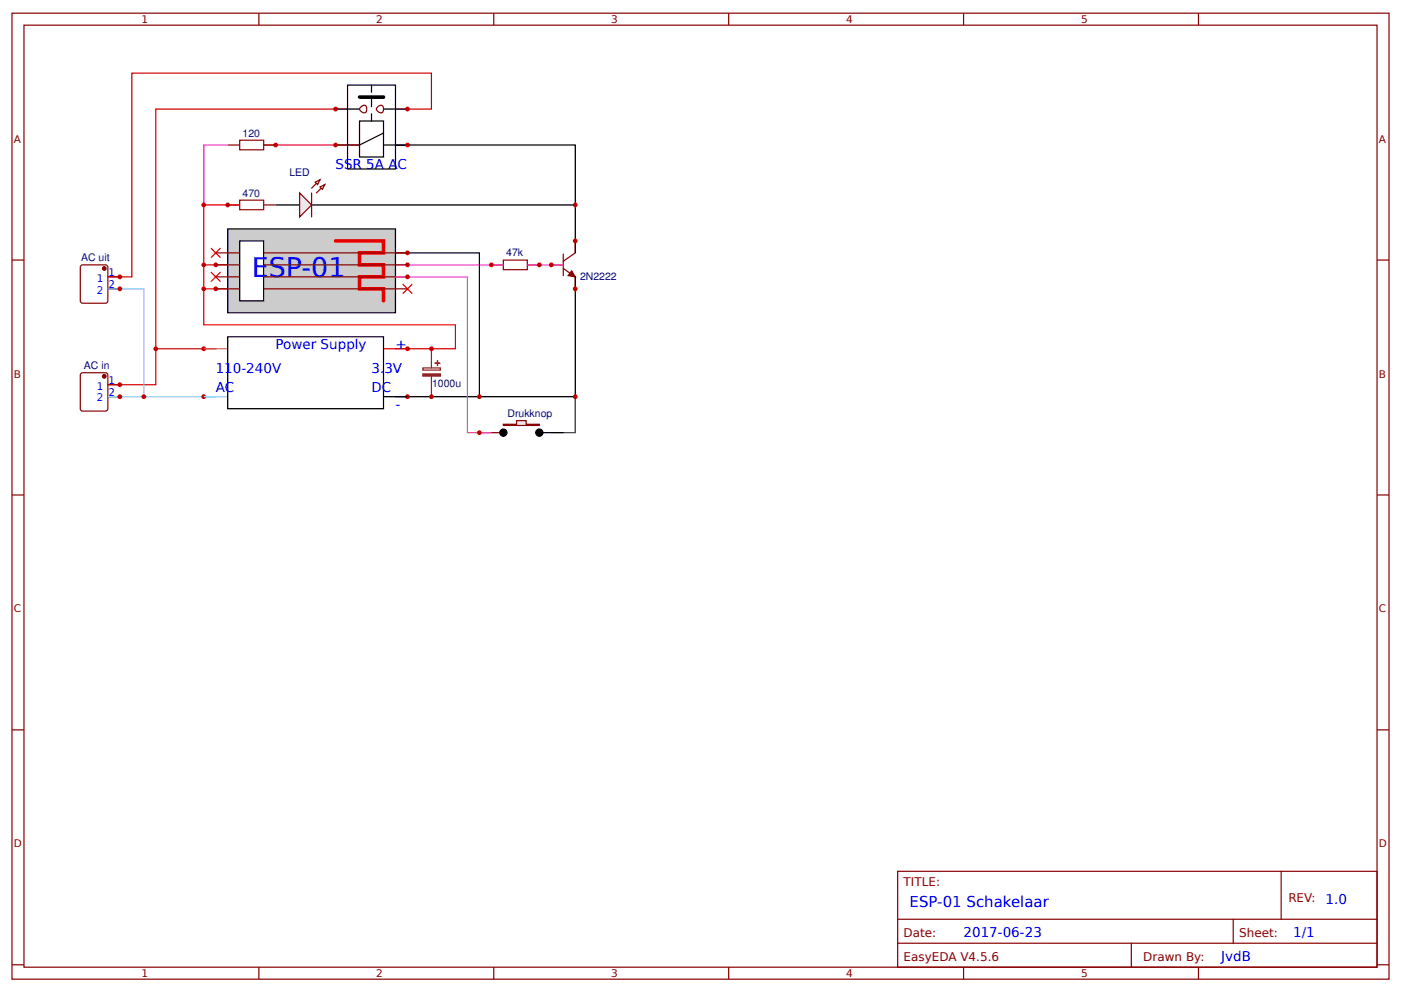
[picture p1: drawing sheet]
<svg xmlns="http://www.w3.org/2000/svg" width="312mm" height="221mm" viewBox="0 0 312 221" stroke-linecap="round" stroke-linejoin="round" font-family="sans-serif">
<g fill="none" stroke="#800" stroke-width=".27">
<path d="M2.7 2.9h306.4v215h-306.4zM5.3 5.6h301.1v209.6h-301.1zM57.6 2.9v2.7M109.9 2.9v2.7M162.2 2.9v2.7M214.4 2.9v2.7M266.7 2.9v2.7M2.7 57.9h2.6M18.1 59l5.4-.1 .4 .3 .1 7.7-.3 .5-5.3 .1-.5-.3v-7.7zM109.3 58.9h2.7M117.3 58.9h2.7M122.7 58.9h2.6"/>
<path d="M125.3 59.7l2.7 1.9v2.7M125.3 56.5v4.8M128 53.6v2.7l-2.7 1.8M306.4 57.9h2.7M24 61.6h2.7M24 64.3h2.7M17.9 83.2l.5-.3h5.1l.4 .3 .1 7.7-.3 .5-5.3 .1-.5-.3zM24 85.6h2.7M24 88.3h2.7M2.7 110.1h2.6M306.4 110.1h2.7M2.7 162.4h2.6"/>
<path d="M306.4 162.4h2.7M199.8 193.9h106.6v21.3h-106.6zM285.1 193.9v10.7M2.7 214.7h2.6M57.6 215.2v2.7M109.9 215.2v2.7M162.2 215.2v2.7M199.8 204.6h106.6M199.8 209.9h106.6M214.4 215.2v2.7M251.8 209.9v5.3M266.7 215.2v2.7"/>
<path d="M274.4 204.6v5.3M306.4 214.7h2.7"/>
</g>
<g fill="#800" stroke="#800" stroke-width=".27">
<path d="M127.2 60.3l.8 1.3-1.6-.3z"/>
<circle cx="23.2" cy="83.7" r=".4"/>
<circle cx="23.2" cy="59.7" r=".4"/>
</g>
<path d="M24 64.3h8v24M24 88.3h24" fill="none" stroke="#6cf" stroke-width=".27"/>
<path d="M48 77.6h-13.3v8h-10.7" fill="none" stroke="#c00" stroke-width=".27"/>
<path d="M61.3 45.6h5.4M69.3 45.6h5.4M128 61.6v26.7h-40" fill="none" stroke="#000" stroke-width=".27"/>
<path d="M112 57.9h5.3v2.1h-5.3z" fill="none" stroke="#a00000" stroke-width=".27"/>
<path d="M66.7 42.9l2.6 2.7-2.6 2.7z" fill="#efefef" stroke="#800" stroke-width=".27"/>
<path d="M71.2 40l-1.9 1.9M72.3 41.1l-1.9 1.8" fill="none" stroke="#800" stroke-width=".27"/>
<g fill="#efefef" stroke="#800" stroke-width=".27">
<path d="M71.2 41.6l1.1-.5-.6 1z"/>
<path d="M70.1 40.5l1.1-.5-.5 1.1z"/>
</g>
<path d="M50.7 45.6h2.6M58.7 45.6h2.6M69.3 42.9v5.4" fill="none" stroke="#800" stroke-width=".27"/>
<path d="M74.7 45.6h53.3v10.7" fill="none" stroke="#000" stroke-width=".27"/>
<path d="M53.3 44.5h5.4v2.2h-5.4z" fill="none" stroke="#a00000" stroke-width=".27"/>
<path d="M58.7 32.3h21.3M53.3 45.6h-8v13.3" fill="none" stroke="#f00" stroke-width=".27"/>
<path d="M128 88.3v8h-5.3" fill="none" stroke="#080" stroke-width=".27"/>
<circle cx="128" cy="88.3" r=".53" fill="#c00"/>
<path d="M88 58.9h24" fill="none" stroke="#f0f" stroke-width=".27"/>
<circle cx="32" cy="88.3" r=".53" fill="#c00"/>
<path d="M88 32.3h40v13.3" fill="none" stroke="#000" stroke-width=".27"/>
<circle cx="128" cy="45.6" r=".53" fill="#c00"/>
<path d="M50.7 58.9h-5.4v13.4h56v5.3h-13.3M45.3 64.3h5.4" fill="none" stroke="#f00" stroke-width=".27"/>
<circle cx="45.3" cy="64.3" r=".53" fill="#c00"/>
<g fill="#000" stroke="#f00" stroke-width=".27">
<path d="M46.9 55.2l2.2 2.1zM46.9 57.3l2.2-2.1z"/>
<path d="M46.9 60.5l2.2 2.2zM46.9 62.7l2.2-2.2z"/>
</g>
<circle cx="45.3" cy="58.9" r=".53" fill="#c00"/>
<path d="M88 56.3h18.7v32" fill="none" stroke="#000" stroke-width=".27"/>
<path d="M77.3 24.3h-42.6v53.3" fill="none" stroke="#c00" stroke-width=".27"/>
<circle cx="34.7" cy="77.6" r=".53" fill="#c00"/>
<path d="M88 24.3h8v-8h-66.7v45.3h-5.3" fill="none" stroke="#c00" stroke-width=".27"/>
<circle cx="106.7" cy="88.3" r=".53" fill="#c00"/>
<path d="M96 77.6v4.3M94.1 81.9h3.9v.5h-3.9zM96 83.7v4.6" fill="none" stroke="#8d2323" stroke-width=".27"/>
<g fill="#8d2323" stroke="#8d2323" stroke-width=".27">
<path d="M94.1 83.2h3.9v.5h-3.9z"/>
<path d="M96.8 80.8h1.1z"/>
<path d="M97.3 80.3l.1 1z"/>
</g>
<g fill="#c00">
<circle cx="96" cy="77.6" r=".53"/>
<circle cx="96" cy="88.3" r=".53"/>
<circle cx="128" cy="53.6" r=".53"/>
<circle cx="128" cy="64.3" r=".53"/>
</g>
<path d="M112 94.4h2.9v-.8h2.2v.8h2.9v.3h-8z" fill="#efefef" stroke="#800" stroke-width=".27"/>
<path d="M120 96.3h5.3" fill="none" stroke="#000" stroke-width=".27"/>
<path d="M106.7 96.3h5.3" fill="none" stroke="#800" stroke-width=".27"/>
<g fill="#000" stroke="#000" stroke-width=".27">
<circle cx="112" cy="96.3" r=".8"/>
<circle cx="120" cy="96.3" r=".8"/>
</g>
<path d="M50.7 50.9h37.3v18.7h-37.3z" fill="#ccc" stroke="#000" stroke-width=".27"/>
<path d="M53.3 53.6h5.4v13.3h-5.4z" fill="#fff" stroke="#000" stroke-width=".27"/>
<path d="M74.7 53.6h10.6v2.7h-5.3v2.6h5.3v2.7h-5.3v2.7h5.3v2.6" fill="none" stroke="#f00" stroke-width=".8"/>
<path d="M48 56.3h5.3M48 58.9h5.3M58.7 56.3h32M58.7 58.9h32M48 61.6h5.3M48 64.3h5.3M58.7 61.6h32M58.7 64.3h32" fill="none" stroke="#800" stroke-width=".27"/>
<path d="M88 61.6h16v34.7h5.3" fill="none" stroke="#f0f" stroke-width=".27"/>
<g fill="#c00">
<circle cx="106.7" cy="96.3" r=".53"/>
<circle cx="90.7" cy="61.6" r=".53"/>
</g>
<path d="M117.3 58.9h8" fill="none" stroke="#f0f" stroke-width=".27"/>
<g fill="#c00">
<circle cx="120" cy="58.9" r=".53"/>
<circle cx="122.7" cy="58.9" r=".53"/>
<circle cx="109.3" cy="58.9" r=".53"/>
<circle cx="90.7" cy="58.9" r=".53"/>
<circle cx="90.7" cy="56.3" r=".53"/>
</g>
<path d="M89.6 63.2l2.1 2.1zM91.7 63.2l-2.1 2.1z" fill="#000" stroke="#f00" stroke-width=".27"/>
<g fill="#c00">
<circle cx="48" cy="58.9" r=".53"/>
<circle cx="48" cy="64.3" r=".53"/>
<circle cx="50.7" cy="45.6" r=".53"/>
</g>
<path d="M77.3 18.9h10.7v18.7h-10.7zM74.7 24.3h5.3M80 26.9h5.3v8h-5.3zM85.3 29.6l-5.3 2.7h-5.3M85.3 32.3h5.4M85.3 24.3h5.4" fill="none" stroke="#000" stroke-width=".27"/>
<path d="M80.3 23.8a.71 .71 0 0 1 1.2-.1v1.1a.85 .85 0 0 1-1 .1 .85 .85 0 0 1-.4-.9zM84.1 23.8a.71 .71 0 0 1 1.2-.1v1.1a.85 .85 0 0 1-1 .1 .85 .85 0 0 1-.5-.9z" fill="none" stroke="#800" stroke-width=".27"/>
<path d="M80 21.6h5.3" fill="none" stroke="#000" stroke-width=".8"/>
<path d="M82.7 26.9v-8" fill="none" stroke="#000" stroke-width=".27" stroke-dasharray="1.6 1.6"/>
<g fill="#c00">
<circle cx="90.7" cy="24.3" r=".53"/>
<circle cx="74.7" cy="24.3" r=".53"/>
<circle cx="74.7" cy="32.3" r=".53"/>
<circle cx="90.7" cy="32.3" r=".53"/>
</g>
<path d="M53.3 31.2h5.4v2.1h-5.4z" fill="none" stroke="#a00000" stroke-width=".27"/>
<path d="M50.7 32.3h2.6M58.7 32.3h2.6" fill="none" stroke="#800" stroke-width=".27"/>
<circle cx="61.3" cy="32.3" r=".53" fill="#c00"/>
<path d="M50.7 32.3h-5.4v13.3" fill="none" stroke="#f0f" stroke-width=".27"/>
<g fill="#c00">
<circle cx="45.3" cy="45.6" r=".53"/>
<circle cx="26.7" cy="88.3" r=".53"/>
<circle cx="26.7" cy="85.6" r=".53"/>
<circle cx="26.7" cy="64.3" r=".53"/>
<circle cx="26.7" cy="61.6" r=".53"/>
<circle cx="45.3" cy="88.3" r=".53"/>
<circle cx="45.3" cy="77.6" r=".53"/>
<circle cx="90.7" cy="88.3" r=".53"/>
<circle cx="90.7" cy="77.6" r=".53"/>
</g>
<path d="M45.3 77.6h5.4" fill="none" stroke="#c90" stroke-width=".27"/>
<path d="M45.3 88.3h5.4" fill="none" stroke="#6cf" stroke-width=".27"/>
<path d="M85.3 77.6h5.4" fill="none" stroke="#f00" stroke-width=".27"/>
<path d="M50.7 74.9h34.6v16h-34.6zM85.3 88.3h5.4" fill="none" stroke="#000" stroke-width=".27"/>
<text font-size="6" fill="#00f" x="56" y="61.6">ESP-01</text>
<text font-size="3.3" fill="#00f" x="202.4" y="201.9">ESP-01 Schakelaar</text>
<g font-size="3" fill="#00f">
<text x="74.7" y="37.6">SSR 5A AC</text>
<text x="61.3" y="77.6">Power Supply</text>
<text x="88" y="77.6">+</text>
<text x="48" y="82.9">110-240V</text>
<text x="82.7" y="82.9">3.3V</text>
<text x="48" y="87.2">AC</text>
<text x="82.7" y="87.2">DC</text>
<text x="88" y="90.9">-</text>
<text x="295" y="201.1">1.0</text>
<text x="214.4" y="208.6">2017-06-23</text>
<text x="287.8" y="208.6">1/1</text>
<text x="271.8" y="213.9">JvdB</text>
</g>
<g font-size="2.7" fill="#800">
<text x="201.1" y="197.1">TITLE:</text>
<text x="286.7" y="200.8">REV:</text>
<text x="201.1" y="208.6">Date:</text>
<text x="275.8" y="208.6">Sheet:</text>
<text x="201.1" y="213.9">EasyEDA V4.5.6</text>
<text x="254.4" y="213.9">Drawn By:</text>
</g>
<g font-size="2.3" fill="#800">
<text x="31.5" y="5.2">1</text>
<text x="83.7" y="5.2">2</text>
<text x="136" y="5.2">3</text>
<text x="188.3" y="5.2">4</text>
<text x="240.6" y="5.2">5</text>
<text x="3.1" y="31.7">A</text>
<text x="306.8" y="31.7">A</text>
<text x="3.1" y="84">B</text>
<text x="306.8" y="84">B</text>
<text x="3.1" y="136.3">C</text>
<text x="306.8" y="136.3">C</text>
<text x="3.1" y="188.6">D</text>
<text x="306.8" y="188.6">D</text>
<text x="31.5" y="217.5">1</text>
<text x="83.7" y="217.5">2</text>
<text x="136" y="217.5">3</text>
<text x="188.3" y="217.5">4</text>
<text x="240.6" y="217.5">5</text>
</g>
<g font-size="2.3" fill="#000080">
<text x="54" y="30.4">120</text>
<text x="64.4" y="39.2">LED</text>
<text x="54" y="43.7">470</text>
<text x="18" y="58.1">AC uit</text>
<text x="112.7" y="57.1">47k</text>
<text x="129.1" y="62.3">2N2222</text>
<text x="18.7" y="82.1">AC in</text>
<text x="96.1" y="86">1000u</text>
<text x="112.9" y="92.8">Drukknop</text>
</g>
<g font-size="2.3" fill="#00f">
<text x="21.5" y="62.7">1</text>
<text x="21.5" y="65.3">2</text>
<text x="24.1" y="61.3">1</text>
<text x="24.1" y="64">2</text>
<text x="21.5" y="86.7">1</text>
<text x="21.5" y="89.3">2</text>
<text x="24.1" y="85.3">1</text>
<text x="24.1" y="88">2</text>
</g>
</svg>
